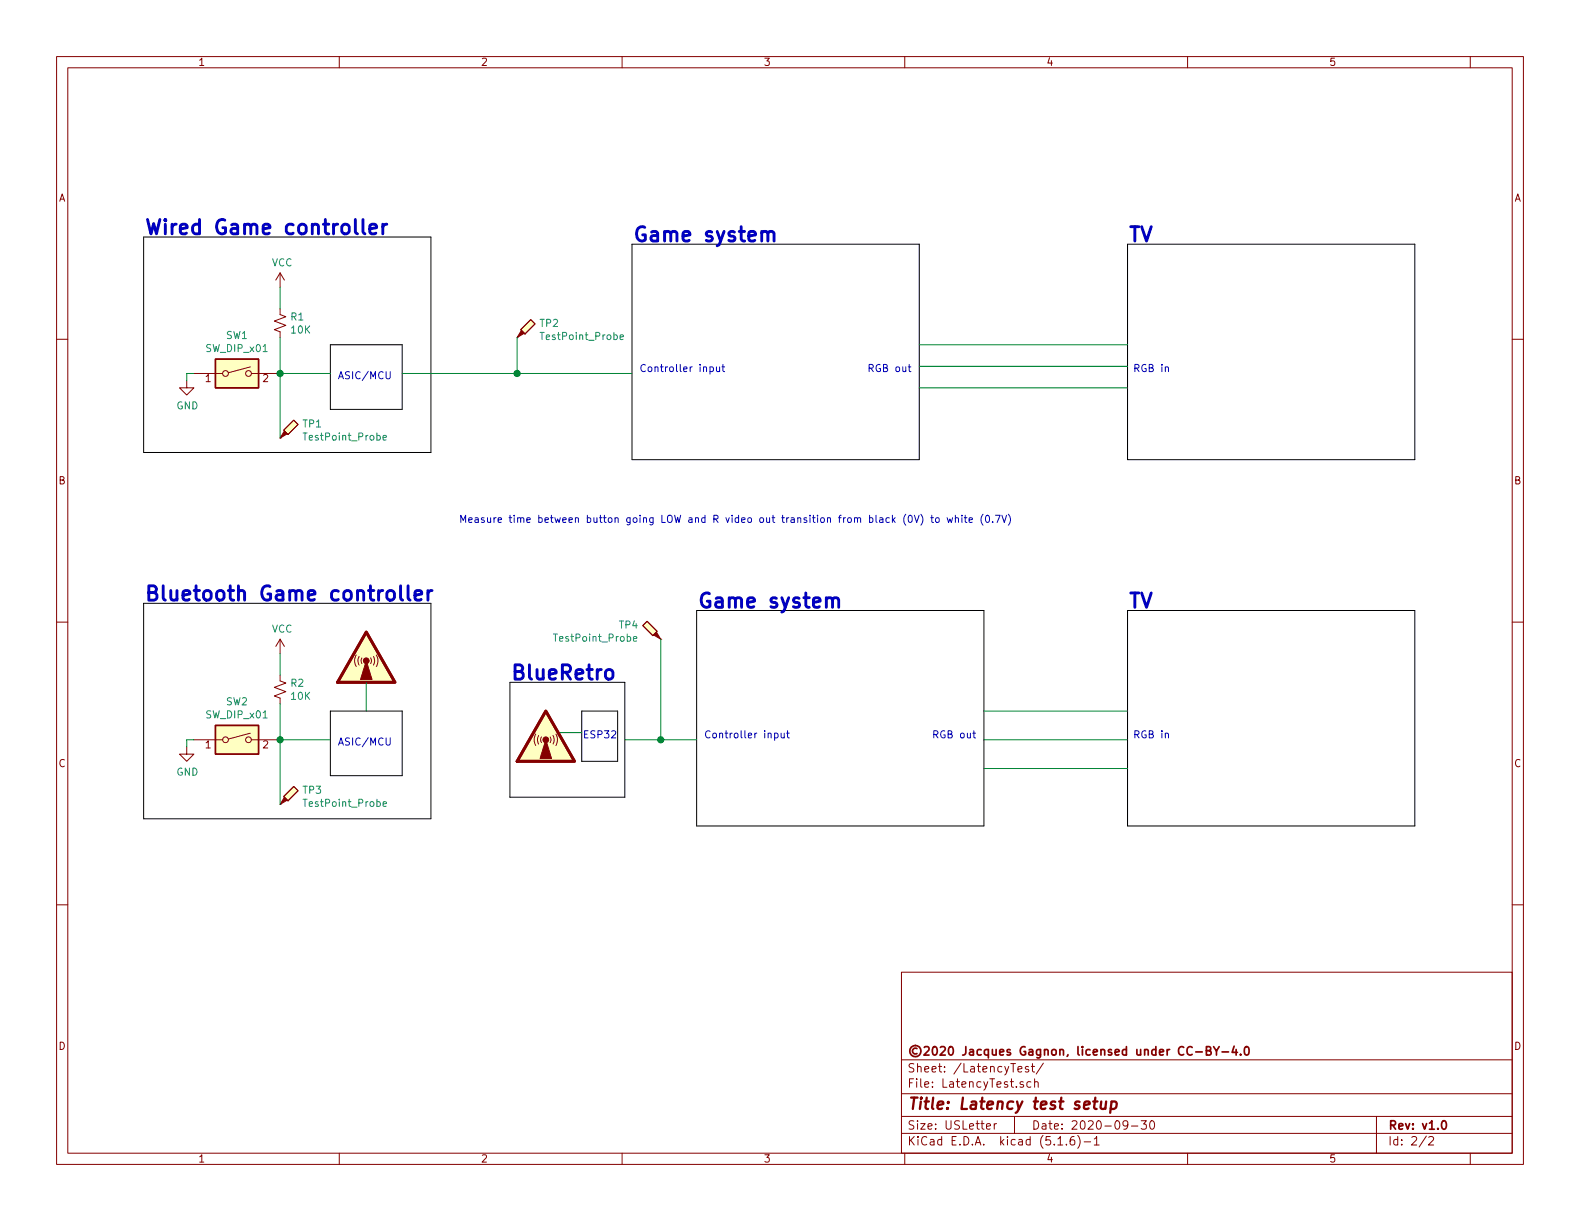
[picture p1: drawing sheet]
EESchema Schematic File Version 4
EELAYER 30 0
EELAYER END
$Descr USLetter 11000 8500
encoding utf-8
Sheet 2 2
Title "Latency test setup"
Date "2020-09-30"
Rev "v1.0"
Comp "©2020 Jacques Gagnon, licensed under CC-BY-4.0"
Comment1 ""
Comment2 ""
Comment3 ""
Comment4 ""
$EndDescr
$Comp
L Connector:TestPoint_Probe TP2
U 1 1
P 3600 2350
F 0 "TP2" H 3753 2451 50  0000 L CNN
F 1 "TestPoint_Probe" H 3753 2360 50  0000 L CNN
F 2 "" H 3800 2350 50  0001 C CNN
F 3 "~" H 3800 2350 50  0001 C CNN
	1    3600 2350
	1    0    0    -1  
$EndComp
$Comp
L Switch:SW_DIP_x01 SW1
U 1 1
P 1650 2600
F 0 "SW1" H 1650 2867 50  0000 C CNN
F 1 "SW_DIP_x01" H 1650 2776 50  0000 C CNN
F 2 "" H 1650 2600 50  0001 C CNN
F 3 "~" H 1650 2600 50  0001 C CNN
	1    1650 2600
	1    0    0    -1  
$EndComp
$Comp
L Device:R_Small_US R1
U 1 1
P 1950 2250
F 0 "R1" H 2018 2296 50  0000 L CNN
F 1 "10K" H 2018 2205 50  0000 L CNN
F 2 "" H 1950 2250 50  0001 C CNN
F 3 "~" H 1950 2250 50  0001 C CNN
	1    1950 2250
	1    0    0    -1  
$EndComp
$Comp
L power:VCC #PWR06
U 1 1
P 1950 2000
F 0 "#PWR06" H 1950 1850 50  0001 C CNN
F 1 "VCC" H 1965 2173 50  0000 C CNN
F 2 "" H 1950 2000 50  0001 C CNN
F 3 "" H 1950 2000 50  0001 C CNN
	1    1950 2000
	1    0    0    -1  
$EndComp
$Comp
L power:GND #PWR05
U 1 1
P 1300 2650
F 0 "#PWR05" H 1300 2400 50  0001 C CNN
F 1 "GND" H 1305 2477 50  0000 C CNN
F 2 "" H 1300 2650 50  0001 C CNN
F 3 "" H 1300 2650 50  0001 C CNN
	1    1300 2650
	1    0    0    -1  
$EndComp
Wire Wire Line
	1950 2000 1950 2150
Wire Notes Line style solid rgb(0, 0, 0)
	3000 1650 3000 3150
Wire Notes Line style solid rgb(0, 0, 0)
	3000 3150 1000 3150
Wire Notes Line style solid rgb(0, 0, 0)
	1000 3150 1000 1650
Wire Notes Line style solid rgb(0, 0, 0)
	1000 1650 3000 1650
Wire Wire Line
	1950 2350 1950 2600
Wire Wire Line
	1300 2600 1350 2600
Wire Wire Line
	1300 2600 1300 2650
Wire Notes Line style solid rgb(0, 0, 0)
	2300 2850 2800 2850
Wire Notes Line style solid rgb(0, 0, 0)
	2800 2850 2800 2400
Wire Notes Line style solid rgb(0, 0, 0)
	2800 2400 2300 2400
Wire Notes Line style solid rgb(0, 0, 0)
	2300 2400 2300 2850
Text Notes 2350 2650 0    50   ~ 0
ASIC/MCU
Wire Wire Line
	1950 2600 2300 2600
Connection ~ 1950 2600
Text Notes 1000 1650 0    100  ~ 20
Wired Game controller
Wire Notes Line style solid rgb(0, 0, 0)
	6400 1700 6400 3200
Wire Notes Line style solid rgb(0, 0, 0)
	6400 3200 4400 3200
Wire Notes Line style solid rgb(0, 0, 0)
	4400 3200 4400 1700
Wire Notes Line style solid rgb(0, 0, 0)
	4400 1700 6400 1700
Text Notes 4400 1700 0    100  ~ 20
Game system
Wire Notes Line style solid rgb(0, 0, 0)
	9850 1700 9850 3200
Wire Notes Line style solid rgb(0, 0, 0)
	9850 3200 7850 3200
Wire Notes Line style solid rgb(0, 0, 0)
	7850 3200 7850 1700
Wire Notes Line style solid rgb(0, 0, 0)
	7850 1700 9850 1700
Text Notes 7850 1700 0    100  ~ 20
TV
$Comp
L Connector:TestPoint_Probe TP1
U 1 1
P 1950 3050
F 0 "TP1" H 2103 3151 50  0000 L CNN
F 1 "TestPoint_Probe" H 2103 3060 50  0000 L CNN
F 2 "" H 2150 3050 50  0001 C CNN
F 3 "~" H 2150 3050 50  0001 C CNN
	1    1950 3050
	1    0    0    -1  
$EndComp
Wire Wire Line
	1950 3050 1950 2600
Wire Wire Line
	2800 2600 3600 2600
Text Notes 4450 2600 0    50   ~ 0
Controller input
Text Notes 6350 2600 2    50   ~ 0
RGB out
Text Notes 8150 2600 2    50   ~ 0
RGB in
Wire Wire Line
	6400 2550 7850 2550
Wire Wire Line
	6400 2700 7850 2700
$Comp
L Connector:TestPoint_Probe TP4
U 1 1
P 4600 4450
F 0 "TP4" H 4753 4551 50  0000 L CNN
F 1 "TestPoint_Probe" H 4753 4460 50  0000 L CNN
F 2 "" H 4800 4450 50  0001 C CNN
F 3 "~" H 4800 4450 50  0001 C CNN
	1    4600 4450
	-1   0    0    -1  
$EndComp
$Comp
L Switch:SW_DIP_x01 SW2
U 1 1
P 1650 5150
F 0 "SW2" H 1650 5417 50  0000 C CNN
F 1 "SW_DIP_x01" H 1650 5326 50  0000 C CNN
F 2 "" H 1650 5150 50  0001 C CNN
F 3 "~" H 1650 5150 50  0001 C CNN
	1    1650 5150
	1    0    0    -1  
$EndComp
$Comp
L Device:R_Small_US R2
U 1 1
P 1950 4800
F 0 "R2" H 2018 4846 50  0000 L CNN
F 1 "10K" H 2018 4755 50  0000 L CNN
F 2 "" H 1950 4800 50  0001 C CNN
F 3 "~" H 1950 4800 50  0001 C CNN
	1    1950 4800
	1    0    0    -1  
$EndComp
$Comp
L power:VCC #PWR08
U 1 1
P 1950 4550
F 0 "#PWR08" H 1950 4400 50  0001 C CNN
F 1 "VCC" H 1965 4723 50  0000 C CNN
F 2 "" H 1950 4550 50  0001 C CNN
F 3 "" H 1950 4550 50  0001 C CNN
	1    1950 4550
	1    0    0    -1  
$EndComp
$Comp
L power:GND #PWR07
U 1 1
P 1300 5200
F 0 "#PWR07" H 1300 4950 50  0001 C CNN
F 1 "GND" H 1305 5027 50  0000 C CNN
F 2 "" H 1300 5200 50  0001 C CNN
F 3 "" H 1300 5200 50  0001 C CNN
	1    1300 5200
	1    0    0    -1  
$EndComp
Wire Wire Line
	1950 4550 1950 4700
Wire Notes Line style solid rgb(0, 0, 0)
	3000 4200 3000 5700
Wire Notes Line style solid rgb(0, 0, 0)
	3000 5700 1000 5700
Wire Notes Line style solid rgb(0, 0, 0)
	1000 5700 1000 4200
Wire Notes Line style solid rgb(0, 0, 0)
	1000 4200 3000 4200
Wire Wire Line
	1950 4900 1950 5150
Wire Wire Line
	1300 5150 1350 5150
Wire Wire Line
	1300 5150 1300 5200
Wire Notes Line style solid rgb(0, 0, 0)
	2300 5400 2800 5400
Wire Notes Line style solid rgb(0, 0, 0)
	2800 5400 2800 4950
Wire Notes Line style solid rgb(0, 0, 0)
	2800 4950 2300 4950
Wire Notes Line style solid rgb(0, 0, 0)
	2300 4950 2300 5400
Text Notes 2350 5200 0    50   ~ 0
ASIC/MCU
Wire Wire Line
	1950 5150 2300 5150
Connection ~ 1950 5150
Text Notes 1000 4200 0    100  ~ 20
Bluetooth Game controller
Wire Notes Line style solid rgb(0, 0, 0)
	6850 4250 6850 5750
Wire Notes Line style solid rgb(0, 0, 0)
	6850 5750 4850 5750
Wire Notes Line style solid rgb(0, 0, 0)
	4850 5750 4850 4250
Wire Notes Line style solid rgb(0, 0, 0)
	4850 4250 6850 4250
Text Notes 4850 4250 0    100  ~ 20
Game system
Wire Notes Line style solid rgb(0, 0, 0)
	9850 4250 9850 5750
Wire Notes Line style solid rgb(0, 0, 0)
	9850 5750 7850 5750
Wire Notes Line style solid rgb(0, 0, 0)
	7850 5750 7850 4250
Wire Notes Line style solid rgb(0, 0, 0)
	7850 4250 9850 4250
Text Notes 7850 4250 0    100  ~ 20
TV
$Comp
L Connector:TestPoint_Probe TP3
U 1 1
P 1950 5600
F 0 "TP3" H 2103 5701 50  0000 L CNN
F 1 "TestPoint_Probe" H 2103 5610 50  0000 L CNN
F 2 "" H 2150 5600 50  0001 C CNN
F 3 "~" H 2150 5600 50  0001 C CNN
	1    1950 5600
	1    0    0    -1  
$EndComp
Wire Wire Line
	1950 5600 1950 5150
Text Notes 4900 5150 0    50   ~ 0
Controller input
Text Notes 6800 5150 2    50   ~ 0
RGB out
Text Notes 8150 5150 2    50   ~ 0
RGB in
$Comp
L Graphic:SYM_Radio_Waves_Large #SYM1
U 1 1
P 2550 4550
F 0 "#SYM1" H 2550 4750 50  0001 C CNN
F 1 "SYM_Radio_Waves_Large" H 2550 4300 50  0001 C CNN
F 2 "" H 2550 4350 50  0001 C CNN
F 3 "~" H 2580 4350 50  0001 C CNN
	1    2550 4550
	1    0    0    -1  
$EndComp
Wire Wire Line
	6850 5150 7850 5150
Wire Wire Line
	6850 5350 7850 5350
$Comp
L Graphic:SYM_Radio_Waves_Large #SYM2
U 1 1
P 3800 5100
F 0 "#SYM2" H 3800 5300 50  0001 C CNN
F 1 "SYM_Radio_Waves_Large" H 3800 4850 50  0001 C CNN
F 2 "" H 3800 4900 50  0001 C CNN
F 3 "~" H 3830 4900 50  0001 C CNN
	1    3800 5100
	1    0    0    -1  
$EndComp
Wire Notes Line style solid rgb(0, 0, 0)
	3550 5550 4350 5550
Wire Notes Line style solid rgb(0, 0, 0)
	4350 5550 4350 4750
Wire Notes Line style solid rgb(0, 0, 0)
	4350 4750 3550 4750
Text Notes 3550 4750 0    100  ~ 20
BlueRetro
Wire Notes Line style solid rgb(0, 0, 0)
	4050 5300 4300 5300
Wire Notes Line style solid rgb(0, 0, 0)
	4300 5300 4300 4950
Wire Notes Line style solid rgb(0, 0, 0)
	4300 4950 4050 4950
Wire Notes Line style solid rgb(0, 0, 0)
	4050 4950 4050 5300
Wire Notes Line style solid rgb(0, 0, 0)
	3550 4750 3550 5550
Text Notes 4300 5150 2    50   ~ 0
ESP32
Wire Wire Line
	4050 5100 3900 5100
Wire Wire Line
	2550 4750 2550 4950
Wire Wire Line
	4350 5150 4600 5150
Text Notes 7050 3650 2    50   ~ 0
Measure time between button going LOW and R video out transition from black (0V) to white (0.7V)
Wire Wire Line
	6400 2400 7850 2400
Wire Wire Line
	6850 4950 7850 4950
Connection ~ 3600 2600
Wire Wire Line
	3600 2600 4400 2600
Wire Wire Line
	3600 2350 3600 2600
Connection ~ 4600 5150
Wire Wire Line
	4600 5150 4850 5150
Wire Wire Line
	4600 4450 4600 5150
$EndSCHEMATC
